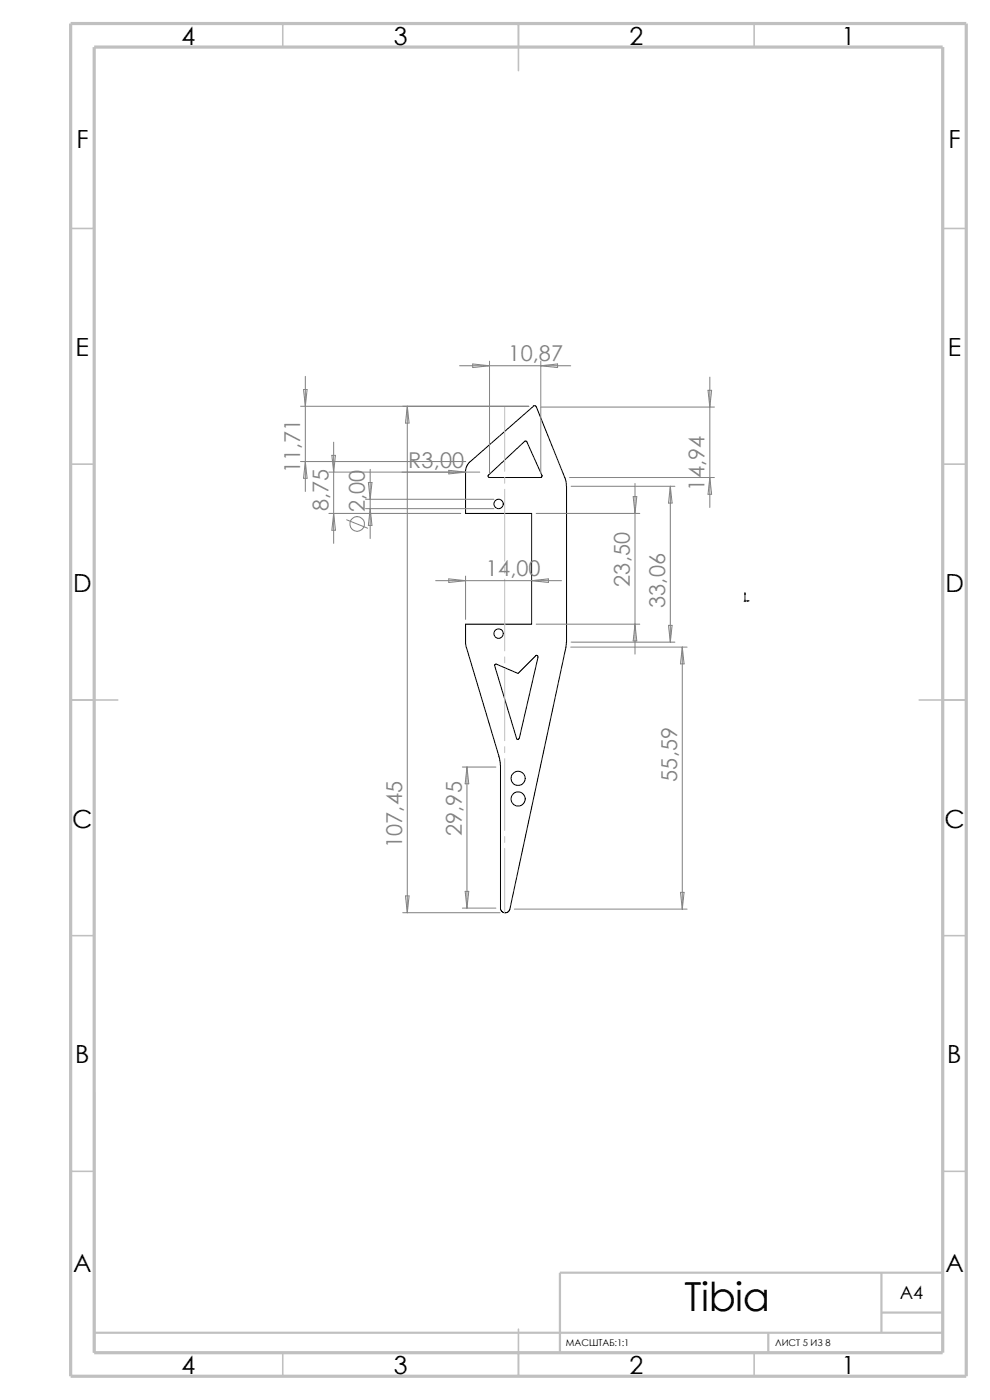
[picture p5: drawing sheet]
<svg xmlns="http://www.w3.org/2000/svg" width="210mm" height="297mm" viewBox="0 0 210 297" stroke-linecap="round" stroke-linejoin="round" font-family="sans-serif">
<g fill="none" stroke="#c0c0c0" stroke-width=".34">
<path d="M60 5v5M110 5v10M160 5v5M15 48.5h5M200 48.5h5M15 98.5h5M200 98.5h5M15 148.5h10M195 148.5h10M15 198.5h5M200 198.5h5M15 248.5h5"/>
<path d="M200 248.5h5M60 287v5M110 282v10M160 287v5"/>
</g>
<path d="M20 231.7v55.3M187 278.5h13M187 270v12.7M200 270h-81.2v17M20 282.7h180M163 282.7v4.3" fill="none" stroke="#c0c0c0" stroke-width=".47"/>
<path d="M15 5h190v287h-190zM20 10h180v277h-180z" fill="none" stroke="#c0c0c0" stroke-width=".68" stroke-linecap="butt"/>
<g fill="none" stroke="#000" stroke-width=".21">
<path d="M113.1 86.1h.4l.2 .1 6.1 15.1M113.2 86.2l-13.6 11.8-.6 .8-.2 .9v9.2h14v23.5h-14v4.2l.2 .8M115 100.8v.3l-.3 .2h-10.9a.29 .29 0 0 1-.2-.2 .29 .29 0 0 1 0-.3l7.7-7.2h.3l3.4 7.3M119.8 101.3l.4 1.9v33M113.6 139.1h.1a.34 .34 0 0 1 .4 .3l-3.9 17.3M113.6 139.1l-3.7 3.8-4.5-2a.27 .27 0 0 0-.4 0 .27 .27 0 0 0-.1 .3M120.1 136.2v1.1l-11.9 55.6-.5 .6-.5 .2-.6-.2-.4-.6-.1-31.4-7.1-24M104.9 141.3l4.7 15.5a.26 .26 0 0 0 .3 .1 .26 .26 0 0 0 .2-.3"/>
<circle cx="105.8" cy="106.9" r=".99"/>
<circle cx="105.8" cy="134.4" r=".99"/>
<circle cx="109.9" cy="169.5" r="1.51"/>
<circle cx="109.9" cy="165.2" r="1.51"/>
</g>
<g fill="#00f" stroke="#00f" stroke-width=".21">
<path d="M158.5 127.4l.4 .1-.4 .1z"/>
<path d="M158 125.8l.1 .3h-.2z"/>
</g>
<path d="M157.9 127.5h1M157.9 127.3l.3 .3M158 125.8v1.8M158.2 127.3l-.3 .3" fill="none" stroke="#00f" stroke-width=".21"/>
<path d="M107.1 86.4v13.6M107.1 101.3v1.2M107.1 103.8v15.2M107.1 120.3v1.3M107.1 122.9v15.2M107.1 139.4v1.2M107.1 141.9v15.2M107.1 158.4v1.3M107.1 161v15.2M107.1 177.5v1.2M107.1 180v13.6" fill="none" stroke="#c0c0c0" stroke-width=".21"/>
<g fill="none" stroke="#808080" stroke-width=".21">
<path d="M64.8 79.8v24.5M97.5 77.6h23.6M100.3 77.2l3.5 .4-3.5 .4zM103.8 76.6v23.7M114.7 76.6v23.7M114.7 77.6l3.6-.4v.8zM63.8 86.2h48.4M63.8 97.9h35M64.4 82.6h.8l-.4 3.6zM64.8 97.9l.4 3.6h-.8zM70.4 96.6h.8l-.4 3.6zM70.8 93.8v21.5"/>
<path d="M78.5 99.6v14.7M86.4 86.2v107.4M86.4 86.2l.4 3.5h-.8zM95.2 99.8l3.6 .4-3.6 .3zM114.8 86.4h36.8M150.2 82.8h.8l-.4 3.6zM150.6 80v27.7M69.8 108.9h27.9M69.8 100.2h32M70.8 108.9l.4 3.6h-.8zM73.5 110.3l4.5 1.8M77.6 105.9h27.2"/>
<path d="M77.6 107.9h27.2M78.1 102.4h.8l-.4 3.5zM78.5 107.9l.4 3.6h-.8zM113.7 108.9h22M120.8 101.3h30.8M121.2 103.2h22M134.3 105.4h.8l-.4 3.5zM134.7 102.6v36.2M142.2 103.2v33M142.2 103.2l.4 3.5h-.8zM150.6 101.3l.4 3.6h-.8zM92.4 123.2h26.7"/>
<path d="M95.2 122.8l3.6 .4-3.6 .4zM98.8 122.2v9.2M112.8 123.2l3.5-.4v.8zM113.7 132.4h22M121.1 137.3h24.7M121.2 136.2h22M134.7 132.4l.4 3.6h-.8zM141.8 132.7h.8l-.4 3.5zM144.7 137.3v55.6M144.7 137.3l.4 3.5h-.7zM98.1 162.7h7.1M99.1 162.7v30"/>
<path d="M99.1 162.7l.3 3.6h-.7zM85.4 193.6h20.7M86 190.1h.8l-.4 3.5zM98.1 192.7h7.1M98.7 189.1h.7l-.3 3.6zM109.1 192.9h36.7M144.4 189.3h.7l-.4 3.6z"/>
<circle cx="75.8" cy="111.2" r="1.56"/>
</g>
<text font-size="8.5" x="145.2" y="278">Tibia</text>
<g font-size="5.3">
<text x="38.5" y="9.6">4</text>
<text x="83.5" y="9.6">3</text>
<text x="133.5" y="9.6">2</text>
<text x="178.5" y="9.6">1</text>
<text x="16.2" y="31.3">F</text>
<text x="201.2" y="31.3">F</text>
<text x="16" y="75.6">E</text>
<text x="201.1" y="75.6">E</text>
<text x="15.5" y="125.6">D</text>
<text x="200.6" y="125.6">D</text>
<text x="15.3" y="175.6">C</text>
<text x="200.3" y="175.6">C</text>
<text x="16" y="225.6">B</text>
<text x="201" y="225.6">B</text>
<text x="15.5" y="269.8">A</text>
<text x="200.5" y="269.8">A</text>
<text x="38.5" y="291.6">4</text>
<text x="83.5" y="291.6">3</text>
<text x="133.5" y="291.6">2</text>
<text x="178.5" y="291.6">1</text>
</g>
<g font-size="4.6" fill="#808080">
<text x="107.8" y="76.7">10,87</text>
<text x="63.7" y="100.4" transform="rotate(-90 63.7 100.4)">11,71</text>
<text x="86.6" y="99.4">R3,00</text>
<text x="149.5" y="104.1" transform="rotate(-90 149.5 104.1)">14,94</text>
<text x="69.7" y="108.5" transform="rotate(-90 69.7 108.5)">8,75</text>
<text x="77.4" y="108.7" transform="rotate(-90 77.4 108.7)">2,00</text>
<text x="103" y="122.3">14,00</text>
<text x="133.6" y="124.5" transform="rotate(-90 133.6 124.5)">23,50</text>
<text x="141.1" y="129" transform="rotate(-90 141.1 129)">33,06</text>
<text x="143.6" y="165.8" transform="rotate(-90 143.6 165.8)">55,59</text>
<text x="85.3" y="179.9" transform="rotate(-90 85.3 179.9)">107,45</text>
<text x="98" y="177.4" transform="rotate(-90 98 177.4)">29,95</text>
</g>
<text font-size="3.9" x="190.9" y="275.5">A4</text>
<g font-size="2">
<text x="120.1" y="285.6">МАСШТАБ:1:1</text>
<text x="164.5" y="285.6">ЛИСТ 5 ИЗ 8</text>
</g>
</svg>
